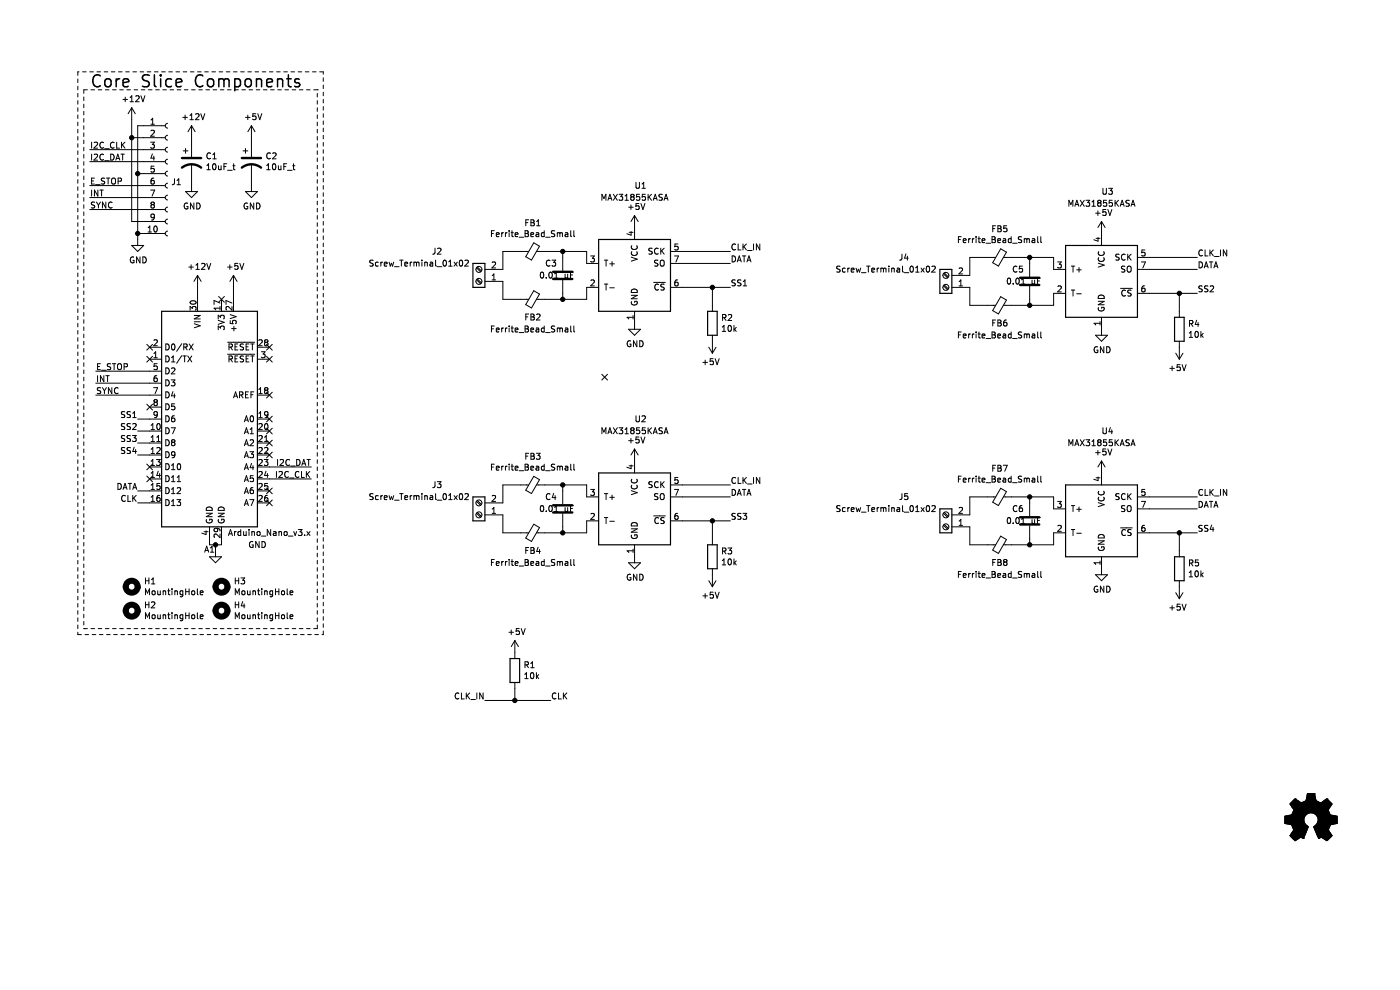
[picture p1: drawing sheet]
EESchema Schematic File Version 4
EELAYER 30 0
EELAYER END
$Descr A4 11693 8268
encoding utf-8
Sheet 1 1
Title ""
Date ""
Rev ""
Comp ""
Comment1 ""
Comment2 ""
Comment3 ""
Comment4 ""
$EndDescr
$Comp
L power:GND #PWR06
U 1 1
P 1800 4600
F 0 "#PWR06" H 1800 4350 50  0001 C CNN
F 1 "GND" H 2150 4650 50  0000 C CNN
F 2 "" H 1800 4600 50  0001 C CNN
F 3 "" H 1800 4600 50  0001 C CNN
	1    1800 4600
	1    0    0    -1  
$EndComp
Wire Wire Line
	1750 4500 1750 4550
Wire Wire Line
	1750 4550 1800 4550
Wire Wire Line
	1850 4550 1850 4500
Wire Wire Line
	1800 4550 1800 4600
Connection ~ 1800 4550
Wire Wire Line
	1800 4550 1850 4550
$Comp
L power:+5V #PWR07
U 1 1
P 1950 2400
F 0 "#PWR07" H 1950 2250 50  0001 C CNN
F 1 "+5V" H 1965 2573 50  0000 C CNN
F 2 "" H 1950 2400 50  0001 C CNN
F 3 "" H 1950 2400 50  0001 C CNN
	1    1950 2400
	1    0    0    -1  
$EndComp
Wire Wire Line
	1950 2400 1950 2500
$Comp
L power:+12V #PWR05
U 1 1
P 1650 2400
F 0 "#PWR05" H 1650 2250 50  0001 C CNN
F 1 "+12V" H 1665 2573 50  0000 C CNN
F 2 "" H 1650 2400 50  0001 C CNN
F 3 "" H 1650 2400 50  0001 C CNN
	1    1650 2400
	1    0    0    -1  
$EndComp
NoConn ~ 1250 2900
NoConn ~ 1250 3000
Wire Wire Line
	800  3300 1250 3300
Text Label 800  3200 0    50   ~ 0
INT
Text Label 2600 4000 2    50   ~ 0
I2C_CLK
Text Label 2600 3900 2    50   ~ 0
I2C_DAT
Wire Wire Line
	2600 3900 2250 3900
Wire Wire Line
	2250 4000 2600 4000
NoConn ~ 2250 2900
NoConn ~ 2250 3000
NoConn ~ 2250 3300
Text Label 800  3100 0    50   ~ 0
E_STOP
Wire Wire Line
	800  3200 1250 3200
Wire Wire Line
	1250 3100 800  3100
$Comp
L OCI_UPL_2_Capacitors:10uF_t C1
U 1 1
P 1600 1350
F 0 "C1" H 1715 1396 50  0000 L CNN
F 1 "10uF_t" H 1715 1305 50  0000 L CNN
F 2 "OCI_UPL_FOOTPRINTS:C_2312" H 1600 1100 30  0001 C CNN
F 3 "https://www.digikey.com/short/qcd8n7" H 1600 1550 30  0001 C CNN
F 4 "T491C106K025AT" H 1600 1600 30  0001 C CNN "Part #"
F 5 "2.021" H 1600 1150 30  0001 C CNN "UPL #"
	1    1600 1350
	1    0    0    -1  
$EndComp
$Comp
L power:GND #PWR04
U 1 1
P 1600 1550
F 0 "#PWR04" H 1600 1300 50  0001 C CNN
F 1 "GND" H 1605 1377 50  0000 C CNN
F 2 "" H 1600 1550 50  0001 C CNN
F 3 "" H 1600 1550 50  0001 C CNN
	1    1600 1550
	1    0    0    -1  
$EndComp
Wire Wire Line
	1600 1200 1600 1150
Wire Wire Line
	1600 1550 1600 1500
$Comp
L Mechanical:MountingHole H1
U 1 1
P 1100 4900
F 0 "H1" H 1200 4946 50  0000 L CNN
F 1 "MountingHole" H 1200 4855 50  0000 L CNN
F 2 "MountingHole:MountingHole_3.2mm_M3_DIN965_Pad" H 1100 4900 50  0001 C CNN
F 3 "~" H 1100 4900 50  0001 C CNN
	1    1100 4900
	1    0    0    -1  
$EndComp
$Comp
L Mechanical:MountingHole H3
U 1 1
P 1850 4900
F 0 "H3" H 1950 4946 50  0000 L CNN
F 1 "MountingHole" H 1950 4855 50  0000 L CNN
F 2 "MountingHole:MountingHole_3.2mm_M3_DIN965_Pad" H 1850 4900 50  0001 C CNN
F 3 "~" H 1850 4900 50  0001 C CNN
	1    1850 4900
	1    0    0    -1  
$EndComp
$Comp
L Mechanical:MountingHole H2
U 1 1
P 1100 5100
F 0 "H2" H 1200 5146 50  0000 L CNN
F 1 "MountingHole" H 1200 5055 50  0000 L CNN
F 2 "MountingHole:MountingHole_3.2mm_M3_DIN965_Pad" H 1100 5100 50  0001 C CNN
F 3 "~" H 1100 5100 50  0001 C CNN
	1    1100 5100
	1    0    0    -1  
$EndComp
$Comp
L Mechanical:MountingHole H4
U 1 1
P 1850 5100
F 0 "H4" H 1950 5146 50  0000 L CNN
F 1 "MountingHole" H 1950 5055 50  0000 L CNN
F 2 "MountingHole:MountingHole_3.2mm_M3_DIN965_Pad" H 1850 5100 50  0001 C CNN
F 3 "~" H 1850 5100 50  0001 C CNN
	1    1850 5100
	1    0    0    -1  
$EndComp
$Comp
L MCU_Module:Arduino_Nano_v3.x A1
U 1 1
P 1750 3500
F 0 "A1" H 1750 2411 50  0000 C CNN
F 1 "Arduino_Nano_v3.x" H 2250 2550 50  0000 C CNN
F 2 "Module:Arduino_Nano" H 1750 3500 50  0001 C CIN
F 3 "http://www.mouser.com/pdfdocs/Gravitech_Arduino_Nano3_0.pdf" H 1750 3500 50  0001 C CNN
	1    1750 3500
	1    0    0    -1  
$EndComp
Text Label 800  3300 0    50   ~ 0
SYNC
$Comp
L Connector:Conn_01x10_Female J1
U 1 1
P 1400 1450
F 0 "J1" H 1428 1380 50  0000 L CNN
F 1 "Conn_01x10_Female" H 1428 1335 50  0001 L CNN
F 2 "Connector_PinSocket_2.54mm:PinSocket_1x10_P2.54mm_Horizontal" H 1400 1450 50  0001 C CNN
F 3 "~" H 1400 1450 50  0001 C CNN
	1    1400 1450
	1    0    0    -1  
$EndComp
$Comp
L power:+12V #PWR01
U 1 1
P 1100 1000
F 0 "#PWR01" H 1100 850 50  0001 C CNN
F 1 "+12V" H 1115 1173 50  0000 C CNN
F 2 "" H 1100 1000 50  0001 C CNN
F 3 "" H 1100 1000 50  0001 C CNN
	1    1100 1000
	1    0    0    -1  
$EndComp
$Comp
L power:GND #PWR02
U 1 1
P 1150 2000
F 0 "#PWR02" H 1150 1750 50  0001 C CNN
F 1 "GND" H 1155 1827 50  0000 C CNN
F 2 "" H 1150 2000 50  0001 C CNN
F 3 "" H 1150 2000 50  0001 C CNN
	1    1150 2000
	1    0    0    -1  
$EndComp
Wire Wire Line
	1150 2000 1150 1950
Wire Wire Line
	1150 1050 1200 1050
Wire Wire Line
	1200 1950 1150 1950
Connection ~ 1150 1950
Wire Wire Line
	1100 1000 1100 1150
Wire Wire Line
	1100 1150 1200 1150
Wire Wire Line
	1200 1850 1100 1850
Wire Wire Line
	1100 1850 1100 1150
Connection ~ 1100 1150
Wire Wire Line
	1200 1450 1150 1450
Connection ~ 1150 1450
Wire Wire Line
	1150 1450 1150 1050
Text Label 750  1250 0    50   ~ 0
I2C_CLK
Text Label 750  1350 0    50   ~ 0
I2C_DAT
Text Label 750  1550 0    50   ~ 0
E_STOP
Text Label 750  1650 0    50   ~ 0
INT
Text Label 750  1750 0    50   ~ 0
SYNC
Wire Wire Line
	1200 1250 750  1250
Wire Wire Line
	750  1350 1200 1350
Wire Wire Line
	1150 1950 1150 1450
Wire Wire Line
	1200 1550 750  1550
Wire Wire Line
	750  1650 1200 1650
Wire Wire Line
	750  1750 1200 1750
$Comp
L power:+12V #PWR03
U 1 1
P 1600 1150
F 0 "#PWR03" H 1600 1000 50  0001 C CNN
F 1 "+12V" H 1615 1323 50  0000 C CNN
F 2 "" H 1600 1150 50  0001 C CNN
F 3 "" H 1600 1150 50  0001 C CNN
	1    1600 1150
	1    0    0    -1  
$EndComp
Wire Wire Line
	1650 2400 1650 2500
$Comp
L OCI_UPL_2_Capacitors:10uF_t C2
U 1 1
P 2100 1350
F 0 "C2" H 2215 1396 50  0000 L CNN
F 1 "10uF_t" H 2215 1305 50  0000 L CNN
F 2 "OCI_UPL_FOOTPRINTS:C_2312" H 2100 1100 30  0001 C CNN
F 3 "https://www.digikey.com/short/qcd8n7" H 2100 1550 30  0001 C CNN
F 4 "T491C106K025AT" H 2100 1600 30  0001 C CNN "Part #"
F 5 "2.021" H 2100 1150 30  0001 C CNN "UPL #"
	1    2100 1350
	1    0    0    -1  
$EndComp
$Comp
L power:GND #PWR09
U 1 1
P 2100 1550
F 0 "#PWR09" H 2100 1300 50  0001 C CNN
F 1 "GND" H 2105 1377 50  0000 C CNN
F 2 "" H 2100 1550 50  0001 C CNN
F 3 "" H 2100 1550 50  0001 C CNN
	1    2100 1550
	1    0    0    -1  
$EndComp
Wire Wire Line
	2100 1200 2100 1150
Wire Wire Line
	2100 1550 2100 1500
$Comp
L power:+5V #PWR08
U 1 1
P 2100 1150
F 0 "#PWR08" H 2100 1000 50  0001 C CNN
F 1 "+5V" H 2115 1323 50  0000 C CNN
F 2 "" H 2100 1150 50  0001 C CNN
F 3 "" H 2100 1150 50  0001 C CNN
	1    2100 1150
	1    0    0    -1  
$EndComp
Wire Notes Line
	700  5250 2650 5250
Wire Notes Line
	2650 5250 2650 750 
Wire Notes Line
	2650 750  700  750 
Wire Notes Line
	700  750  700  5250
Wire Notes Line
	650  5300 2700 5300
Wire Notes Line
	2700 5300 2700 600 
Wire Notes Line
	2700 600  650  600 
Wire Notes Line
	650  600  650  5300
Text Notes 750  750  0    100  ~ 0
Core Slice Components
$Comp
L Graphic:Logo_Open_Hardware_Small Logo1
U 1 1
P 10950 6850
F 0 "Logo1" H 10950 7125 50  0001 C CNN
F 1 "Logo_Open_Hardware_Small" H 10950 6625 50  0001 C CNN
F 2 "Symbol:OSHW-Symbol_6.7x6mm_SilkScreen" H 10950 6850 50  0001 C CNN
F 3 "~" H 10950 6850 50  0001 C CNN
	1    10950 6850
	1    0    0    -1  
$EndComp
$Comp
L Sensor_Temperature:MAX31855KASA U1
U 1 1
P 5300 2300
F 0 "U1" H 5350 3050 50  0000 C CNN
F 1 "MAX31855KASA" H 5300 2950 50  0000 C CNN
F 2 "Package_SO:SOIC-8_3.9x4.9mm_P1.27mm" H 6300 1950 50  0001 C CIN
F 3 "http://datasheets.maximintegrated.com/en/ds/MAX31855.pdf" H 5300 2300 50  0001 C CNN
	1    5300 2300
	1    0    0    -1  
$EndComp
$Comp
L Device:Ferrite_Bead_Small FB1
U 1 1
P 4450 2100
F 0 "FB1" V 4687 2100 50  0000 C CNN
F 1 "Ferrite_Bead_Small" V 4596 2100 50  0000 C CNN
F 2 "Resistor_SMD:R_1206_3216Metric_Pad1.30x1.75mm_HandSolder" V 4380 2100 50  0001 C CNN
F 3 "~" H 4450 2100 50  0001 C CNN
	1    4450 2100
	0    -1   -1   0   
$EndComp
$Comp
L Device:Ferrite_Bead_Small FB2
U 1 1
P 4450 2500
F 0 "FB2" V 4300 2500 50  0000 C CNN
F 1 "Ferrite_Bead_Small" V 4200 2500 50  0000 C CNN
F 2 "Resistor_SMD:R_1206_3216Metric_Pad1.30x1.75mm_HandSolder" V 4380 2500 50  0001 C CNN
F 3 "~" H 4450 2500 50  0001 C CNN
	1    4450 2500
	0    -1   -1   0   
$EndComp
$Comp
L Device:C C3
U 1 1
P 4700 2300
F 0 "C3" H 4550 2400 50  0000 L CNN
F 1 "0.01 uF" H 4500 2300 50  0000 L CNN
F 2 "Capacitor_SMD:C_1206_3216Metric_Pad1.33x1.80mm_HandSolder" H 4738 2150 50  0001 C CNN
F 3 "~" H 4700 2300 50  0001 C CNN
	1    4700 2300
	1    0    0    -1  
$EndComp
$Comp
L Connector:Screw_Terminal_01x02 J2
U 1 1
P 4000 2350
F 0 "J2" H 4350 2100 50  0000 C CNN
F 1 "Screw_Terminal_01x02" H 4500 2200 50  0000 C CNN
F 2 "TerminalBlock_TE-Connectivity:TerminalBlock_TE_282834-2_1x02_P2.54mm_Horizontal" H 4000 2350 50  0001 C CNN
F 3 "~" H 4000 2350 50  0001 C CNN
	1    4000 2350
	-1   0    0    1   
$EndComp
$Comp
L Device:R R2
U 1 1
P 5950 2700
F 0 "R2" H 6020 2746 50  0000 L CNN
F 1 "10k" H 6020 2655 50  0000 L CNN
F 2 "Resistor_SMD:R_1206_3216Metric_Pad1.30x1.75mm_HandSolder" V 5880 2700 50  0001 C CNN
F 3 "~" H 5950 2700 50  0001 C CNN
	1    5950 2700
	1    0    0    -1  
$EndComp
Wire Wire Line
	4200 2250 4200 2100
Wire Wire Line
	4200 2100 4350 2100
Wire Wire Line
	4200 2350 4200 2500
Wire Wire Line
	4200 2500 4350 2500
Wire Wire Line
	4550 2100 4700 2100
Wire Wire Line
	4700 2100 4700 2150
Wire Wire Line
	4550 2500 4700 2500
Wire Wire Line
	4700 2500 4700 2450
Wire Wire Line
	5700 2400 5950 2400
Wire Wire Line
	5950 2550 5950 2400
Connection ~ 5950 2400
Wire Wire Line
	5950 2400 6100 2400
Text Label 6100 2400 0    50   ~ 0
SS1
$Comp
L power:GND #PWR012
U 1 1
P 5300 2700
F 0 "#PWR012" H 5300 2450 50  0001 C CNN
F 1 "GND" H 5305 2527 50  0000 C CNN
F 2 "" H 5300 2700 50  0001 C CNN
F 3 "" H 5300 2700 50  0001 C CNN
	1    5300 2700
	1    0    0    -1  
$EndComp
Wire Wire Line
	4900 2400 4900 2500
Wire Wire Line
	4900 2500 4700 2500
Connection ~ 4700 2500
Wire Wire Line
	4900 2200 4900 2100
Wire Wire Line
	4900 2100 4700 2100
Connection ~ 4700 2100
Text Label 6100 2200 0    50   ~ 0
DATA
$Comp
L Sensor_Temperature:MAX31855KASA U3
U 1 1
P 9200 2350
F 0 "U3" H 9250 3100 50  0000 C CNN
F 1 "MAX31855KASA" H 9200 3000 50  0000 C CNN
F 2 "Package_SO:SOIC-8_3.9x4.9mm_P1.27mm" H 10200 2000 50  0001 C CIN
F 3 "http://datasheets.maximintegrated.com/en/ds/MAX31855.pdf" H 9200 2350 50  0001 C CNN
	1    9200 2350
	1    0    0    -1  
$EndComp
$Comp
L Device:Ferrite_Bead_Small FB5
U 1 1
P 8350 2150
F 0 "FB5" V 8587 2150 50  0000 C CNN
F 1 "Ferrite_Bead_Small" V 8496 2150 50  0000 C CNN
F 2 "Resistor_SMD:R_1206_3216Metric_Pad1.30x1.75mm_HandSolder" V 8280 2150 50  0001 C CNN
F 3 "~" H 8350 2150 50  0001 C CNN
	1    8350 2150
	0    -1   -1   0   
$EndComp
$Comp
L Device:Ferrite_Bead_Small FB6
U 1 1
P 8350 2550
F 0 "FB6" V 8200 2550 50  0000 C CNN
F 1 "Ferrite_Bead_Small" V 8100 2550 50  0000 C CNN
F 2 "Resistor_SMD:R_1206_3216Metric_Pad1.30x1.75mm_HandSolder" V 8280 2550 50  0001 C CNN
F 3 "~" H 8350 2550 50  0001 C CNN
	1    8350 2550
	0    -1   -1   0   
$EndComp
$Comp
L Device:C C5
U 1 1
P 8600 2350
F 0 "C5" H 8450 2450 50  0000 L CNN
F 1 "0.01 uF" H 8400 2350 50  0000 L CNN
F 2 "Capacitor_SMD:C_1206_3216Metric_Pad1.33x1.80mm_HandSolder" H 8638 2200 50  0001 C CNN
F 3 "~" H 8600 2350 50  0001 C CNN
	1    8600 2350
	1    0    0    -1  
$EndComp
$Comp
L Connector:Screw_Terminal_01x02 J4
U 1 1
P 7900 2400
F 0 "J4" H 8250 2150 50  0000 C CNN
F 1 "Screw_Terminal_01x02" H 8400 2250 50  0000 C CNN
F 2 "TerminalBlock_TE-Connectivity:TerminalBlock_TE_282834-2_1x02_P2.54mm_Horizontal" H 7900 2400 50  0001 C CNN
F 3 "~" H 7900 2400 50  0001 C CNN
	1    7900 2400
	-1   0    0    1   
$EndComp
$Comp
L Device:R R4
U 1 1
P 9850 2750
F 0 "R4" H 9920 2796 50  0000 L CNN
F 1 "10k" H 9920 2705 50  0000 L CNN
F 2 "Resistor_SMD:R_1206_3216Metric_Pad1.30x1.75mm_HandSolder" V 9780 2750 50  0001 C CNN
F 3 "~" H 9850 2750 50  0001 C CNN
	1    9850 2750
	1    0    0    -1  
$EndComp
Wire Wire Line
	8100 2300 8100 2150
Wire Wire Line
	8100 2150 8250 2150
Wire Wire Line
	8100 2400 8100 2550
Wire Wire Line
	8100 2550 8250 2550
Wire Wire Line
	8450 2150 8600 2150
Wire Wire Line
	8600 2150 8600 2200
Wire Wire Line
	8450 2550 8600 2550
Wire Wire Line
	8600 2550 8600 2500
Wire Wire Line
	9600 2450 9850 2450
Wire Wire Line
	9850 2600 9850 2450
Connection ~ 9850 2450
Wire Wire Line
	9850 2450 10000 2450
Text Label 10000 2450 0    50   ~ 0
SS2
$Comp
L power:GND #PWR018
U 1 1
P 9200 2750
F 0 "#PWR018" H 9200 2500 50  0001 C CNN
F 1 "GND" H 9205 2577 50  0000 C CNN
F 2 "" H 9200 2750 50  0001 C CNN
F 3 "" H 9200 2750 50  0001 C CNN
	1    9200 2750
	1    0    0    -1  
$EndComp
Wire Wire Line
	8800 2450 8800 2550
Wire Wire Line
	8800 2550 8600 2550
Connection ~ 8600 2550
Wire Wire Line
	8800 2250 8800 2150
Wire Wire Line
	8800 2150 8600 2150
Connection ~ 8600 2150
Text Label 10000 2250 0    50   ~ 0
DATA
$Comp
L Sensor_Temperature:MAX31855KASA U2
U 1 1
P 5300 4250
F 0 "U2" H 5350 5000 50  0000 C CNN
F 1 "MAX31855KASA" H 5300 4900 50  0000 C CNN
F 2 "Package_SO:SOIC-8_3.9x4.9mm_P1.27mm" H 6300 3900 50  0001 C CIN
F 3 "http://datasheets.maximintegrated.com/en/ds/MAX31855.pdf" H 5300 4250 50  0001 C CNN
	1    5300 4250
	1    0    0    -1  
$EndComp
$Comp
L Device:Ferrite_Bead_Small FB3
U 1 1
P 4450 4050
F 0 "FB3" V 4687 4050 50  0000 C CNN
F 1 "Ferrite_Bead_Small" V 4596 4050 50  0000 C CNN
F 2 "Resistor_SMD:R_1206_3216Metric_Pad1.30x1.75mm_HandSolder" V 4380 4050 50  0001 C CNN
F 3 "~" H 4450 4050 50  0001 C CNN
	1    4450 4050
	0    -1   -1   0   
$EndComp
$Comp
L Device:Ferrite_Bead_Small FB4
U 1 1
P 4450 4450
F 0 "FB4" V 4300 4450 50  0000 C CNN
F 1 "Ferrite_Bead_Small" V 4200 4450 50  0000 C CNN
F 2 "Resistor_SMD:R_1206_3216Metric_Pad1.30x1.75mm_HandSolder" V 4380 4450 50  0001 C CNN
F 3 "~" H 4450 4450 50  0001 C CNN
	1    4450 4450
	0    -1   -1   0   
$EndComp
$Comp
L Device:C C4
U 1 1
P 4700 4250
F 0 "C4" H 4550 4350 50  0000 L CNN
F 1 "0.01 uF" H 4500 4250 50  0000 L CNN
F 2 "Capacitor_SMD:C_1206_3216Metric_Pad1.33x1.80mm_HandSolder" H 4738 4100 50  0001 C CNN
F 3 "~" H 4700 4250 50  0001 C CNN
	1    4700 4250
	1    0    0    -1  
$EndComp
$Comp
L Connector:Screw_Terminal_01x02 J3
U 1 1
P 4000 4300
F 0 "J3" H 4350 4050 50  0000 C CNN
F 1 "Screw_Terminal_01x02" H 4500 4150 50  0000 C CNN
F 2 "TerminalBlock_TE-Connectivity:TerminalBlock_TE_282834-2_1x02_P2.54mm_Horizontal" H 4000 4300 50  0001 C CNN
F 3 "~" H 4000 4300 50  0001 C CNN
	1    4000 4300
	-1   0    0    1   
$EndComp
$Comp
L Device:R R3
U 1 1
P 5950 4650
F 0 "R3" H 6020 4696 50  0000 L CNN
F 1 "10k" H 6020 4605 50  0000 L CNN
F 2 "Resistor_SMD:R_1206_3216Metric_Pad1.30x1.75mm_HandSolder" V 5880 4650 50  0001 C CNN
F 3 "~" H 5950 4650 50  0001 C CNN
	1    5950 4650
	1    0    0    -1  
$EndComp
$Comp
L Device:R R1
U 1 1
P 4300 5600
F 0 "R1" H 4370 5646 50  0000 L CNN
F 1 "10k" H 4370 5555 50  0000 L CNN
F 2 "Resistor_SMD:R_1206_3216Metric_Pad1.30x1.75mm_HandSolder" V 4230 5600 50  0001 C CNN
F 3 "~" H 4300 5600 50  0001 C CNN
	1    4300 5600
	1    0    0    -1  
$EndComp
Wire Wire Line
	4200 4200 4200 4050
Wire Wire Line
	4200 4050 4350 4050
Wire Wire Line
	4200 4300 4200 4450
Wire Wire Line
	4200 4450 4350 4450
Wire Wire Line
	4550 4050 4700 4050
Wire Wire Line
	4700 4050 4700 4100
Wire Wire Line
	4550 4450 4700 4450
Wire Wire Line
	4700 4450 4700 4400
Wire Wire Line
	4050 5850 4300 5850
Wire Wire Line
	5700 4350 5950 4350
Wire Wire Line
	4300 5750 4300 5850
Connection ~ 4300 5850
Wire Wire Line
	5950 4500 5950 4350
Connection ~ 5950 4350
Wire Wire Line
	5950 4350 6100 4350
Text Label 6100 4350 0    50   ~ 0
SS3
Text Label 4600 5850 0    50   ~ 0
CLK
$Comp
L power:GND #PWR014
U 1 1
P 5300 4650
F 0 "#PWR014" H 5300 4400 50  0001 C CNN
F 1 "GND" H 5305 4477 50  0000 C CNN
F 2 "" H 5300 4650 50  0001 C CNN
F 3 "" H 5300 4650 50  0001 C CNN
	1    5300 4650
	1    0    0    -1  
$EndComp
Wire Wire Line
	4900 4350 4900 4450
Wire Wire Line
	4900 4450 4700 4450
Connection ~ 4700 4450
Wire Wire Line
	4900 4150 4900 4050
Wire Wire Line
	4900 4050 4700 4050
Connection ~ 4700 4050
Text Label 6100 4150 0    50   ~ 0
DATA
$Comp
L Sensor_Temperature:MAX31855KASA U4
U 1 1
P 9200 4350
F 0 "U4" H 9250 5100 50  0000 C CNN
F 1 "MAX31855KASA" H 9200 5000 50  0000 C CNN
F 2 "Package_SO:SOIC-8_3.9x4.9mm_P1.27mm" H 10200 4000 50  0001 C CIN
F 3 "http://datasheets.maximintegrated.com/en/ds/MAX31855.pdf" H 9200 4350 50  0001 C CNN
	1    9200 4350
	1    0    0    -1  
$EndComp
$Comp
L Device:Ferrite_Bead_Small FB7
U 1 1
P 8350 4150
F 0 "FB7" V 8587 4150 50  0000 C CNN
F 1 "Ferrite_Bead_Small" V 8496 4150 50  0000 C CNN
F 2 "Resistor_SMD:R_1206_3216Metric_Pad1.30x1.75mm_HandSolder" V 8280 4150 50  0001 C CNN
F 3 "~" H 8350 4150 50  0001 C CNN
	1    8350 4150
	0    -1   -1   0   
$EndComp
$Comp
L Device:Ferrite_Bead_Small FB8
U 1 1
P 8350 4550
F 0 "FB8" V 8200 4550 50  0000 C CNN
F 1 "Ferrite_Bead_Small" V 8100 4550 50  0000 C CNN
F 2 "Resistor_SMD:R_1206_3216Metric_Pad1.30x1.75mm_HandSolder" V 8280 4550 50  0001 C CNN
F 3 "~" H 8350 4550 50  0001 C CNN
	1    8350 4550
	0    -1   -1   0   
$EndComp
$Comp
L Device:C C6
U 1 1
P 8600 4350
F 0 "C6" H 8450 4450 50  0000 L CNN
F 1 "0.01 uF" H 8400 4350 50  0000 L CNN
F 2 "Capacitor_SMD:C_1206_3216Metric_Pad1.33x1.80mm_HandSolder" H 8638 4200 50  0001 C CNN
F 3 "~" H 8600 4350 50  0001 C CNN
	1    8600 4350
	1    0    0    -1  
$EndComp
$Comp
L Connector:Screw_Terminal_01x02 J5
U 1 1
P 7900 4400
F 0 "J5" H 8250 4150 50  0000 C CNN
F 1 "Screw_Terminal_01x02" H 8400 4250 50  0000 C CNN
F 2 "TerminalBlock_TE-Connectivity:TerminalBlock_TE_282834-2_1x02_P2.54mm_Horizontal" H 7900 4400 50  0001 C CNN
F 3 "~" H 7900 4400 50  0001 C CNN
	1    7900 4400
	-1   0    0    1   
$EndComp
$Comp
L Device:R R5
U 1 1
P 9850 4750
F 0 "R5" H 9920 4796 50  0000 L CNN
F 1 "10k" H 9920 4705 50  0000 L CNN
F 2 "Resistor_SMD:R_1206_3216Metric_Pad1.30x1.75mm_HandSolder" V 9780 4750 50  0001 C CNN
F 3 "~" H 9850 4750 50  0001 C CNN
	1    9850 4750
	1    0    0    -1  
$EndComp
Wire Wire Line
	8100 4300 8100 4150
Wire Wire Line
	8100 4150 8250 4150
Wire Wire Line
	8100 4400 8100 4550
Wire Wire Line
	8100 4550 8250 4550
Wire Wire Line
	8450 4150 8600 4150
Wire Wire Line
	8600 4150 8600 4200
Wire Wire Line
	8450 4550 8600 4550
Wire Wire Line
	8600 4550 8600 4500
Wire Wire Line
	9600 4450 9850 4450
Wire Wire Line
	9850 4600 9850 4450
Connection ~ 9850 4450
Wire Wire Line
	9850 4450 10000 4450
$Comp
L power:GND #PWR020
U 1 1
P 9200 4750
F 0 "#PWR020" H 9200 4500 50  0001 C CNN
F 1 "GND" H 9205 4577 50  0000 C CNN
F 2 "" H 9200 4750 50  0001 C CNN
F 3 "" H 9200 4750 50  0001 C CNN
	1    9200 4750
	1    0    0    -1  
$EndComp
Wire Wire Line
	8800 4450 8800 4550
Wire Wire Line
	8800 4550 8600 4550
Connection ~ 8600 4550
Wire Wire Line
	8800 4250 8800 4150
Wire Wire Line
	8800 4150 8600 4150
Connection ~ 8600 4150
Text Label 1150 3500 2    50   ~ 0
SS1
Text Label 1150 3600 2    50   ~ 0
SS2
Text Label 1150 3700 2    50   ~ 0
SS3
Text Label 1150 3800 2    50   ~ 0
SS4
Wire Wire Line
	1150 3500 1250 3500
Wire Wire Line
	1150 3600 1250 3600
Wire Wire Line
	1150 3700 1250 3700
Wire Wire Line
	1150 3800 1250 3800
NoConn ~ 2250 3500
NoConn ~ 2250 3600
NoConn ~ 2250 3700
NoConn ~ 2250 3800
NoConn ~ 1250 3400
NoConn ~ 2250 4100
NoConn ~ 2250 4200
$Comp
L power:+5V #PWR013
U 1 1
P 5300 3850
F 0 "#PWR013" H 5300 3700 50  0001 C CNN
F 1 "+5V" H 5315 4023 50  0000 C CNN
F 2 "" H 5300 3850 50  0001 C CNN
F 3 "" H 5300 3850 50  0001 C CNN
	1    5300 3850
	1    0    0    -1  
$EndComp
$Comp
L power:+5V #PWR010
U 1 1
P 4300 5450
F 0 "#PWR010" H 4300 5300 50  0001 C CNN
F 1 "+5V" H 4315 5623 50  0000 C CNN
F 2 "" H 4300 5450 50  0001 C CNN
F 3 "" H 4300 5450 50  0001 C CNN
	1    4300 5450
	1    0    0    -1  
$EndComp
$Comp
L power:+5V #PWR016
U 1 1
P 5950 4800
F 0 "#PWR016" H 5950 4650 50  0001 C CNN
F 1 "+5V" H 5965 4973 50  0000 C CNN
F 2 "" H 5950 4800 50  0001 C CNN
F 3 "" H 5950 4800 50  0001 C CNN
	1    5950 4800
	-1   0    0    1   
$EndComp
$Comp
L power:+5V #PWR019
U 1 1
P 9200 3950
F 0 "#PWR019" H 9200 3800 50  0001 C CNN
F 1 "+5V" H 9215 4123 50  0000 C CNN
F 2 "" H 9200 3950 50  0001 C CNN
F 3 "" H 9200 3950 50  0001 C CNN
	1    9200 3950
	1    0    0    -1  
$EndComp
$Comp
L power:+5V #PWR022
U 1 1
P 9850 4900
F 0 "#PWR022" H 9850 4750 50  0001 C CNN
F 1 "+5V" H 9865 5073 50  0000 C CNN
F 2 "" H 9850 4900 50  0001 C CNN
F 3 "" H 9850 4900 50  0001 C CNN
	1    9850 4900
	-1   0    0    1   
$EndComp
$Comp
L power:+5V #PWR017
U 1 1
P 9200 1950
F 0 "#PWR017" H 9200 1800 50  0001 C CNN
F 1 "+5V" H 9215 2123 50  0000 C CNN
F 2 "" H 9200 1950 50  0001 C CNN
F 3 "" H 9200 1950 50  0001 C CNN
	1    9200 1950
	1    0    0    -1  
$EndComp
$Comp
L power:+5V #PWR011
U 1 1
P 5300 1900
F 0 "#PWR011" H 5300 1750 50  0001 C CNN
F 1 "+5V" H 5315 2073 50  0000 C CNN
F 2 "" H 5300 1900 50  0001 C CNN
F 3 "" H 5300 1900 50  0001 C CNN
	1    5300 1900
	1    0    0    -1  
$EndComp
$Comp
L power:+5V #PWR021
U 1 1
P 9850 2900
F 0 "#PWR021" H 9850 2750 50  0001 C CNN
F 1 "+5V" H 9865 3073 50  0000 C CNN
F 2 "" H 9850 2900 50  0001 C CNN
F 3 "" H 9850 2900 50  0001 C CNN
	1    9850 2900
	-1   0    0    1   
$EndComp
$Comp
L power:+5V #PWR015
U 1 1
P 5950 2850
F 0 "#PWR015" H 5950 2700 50  0001 C CNN
F 1 "+5V" H 5965 3023 50  0000 C CNN
F 2 "" H 5950 2850 50  0001 C CNN
F 3 "" H 5950 2850 50  0001 C CNN
	1    5950 2850
	-1   0    0    1   
$EndComp
NoConn ~ 1850 2500
NoConn ~ 5050 3150
Text Label 4050 5850 2    50   ~ 0
CLK_IN
Text Label 6100 4050 0    50   ~ 0
CLK_IN
Text Label 6100 2100 0    50   ~ 0
CLK_IN
Text Label 10000 2150 0    50   ~ 0
CLK_IN
Text Label 10000 4150 0    50   ~ 0
CLK_IN
Text Label 10000 4250 0    50   ~ 0
DATA
Text Label 10000 4450 0    50   ~ 0
SS4
Wire Wire Line
	4300 5850 4600 5850
Wire Wire Line
	6100 2100 5700 2100
Wire Wire Line
	6100 2200 5700 2200
Wire Wire Line
	10000 2150 9600 2150
Wire Wire Line
	10000 2250 9600 2250
Wire Wire Line
	10000 4150 9600 4150
Wire Wire Line
	10000 4250 9600 4250
Wire Wire Line
	6100 4050 5700 4050
Wire Wire Line
	6100 4150 5700 4150
Text Label 1150 4100 2    50   ~ 0
DATA
Text Label 1150 4200 2    50   ~ 0
CLK
Wire Wire Line
	1250 4100 1150 4100
Wire Wire Line
	1250 4200 1150 4200
NoConn ~ 1250 3900
NoConn ~ 1250 4000
$EndSCHEMATC
